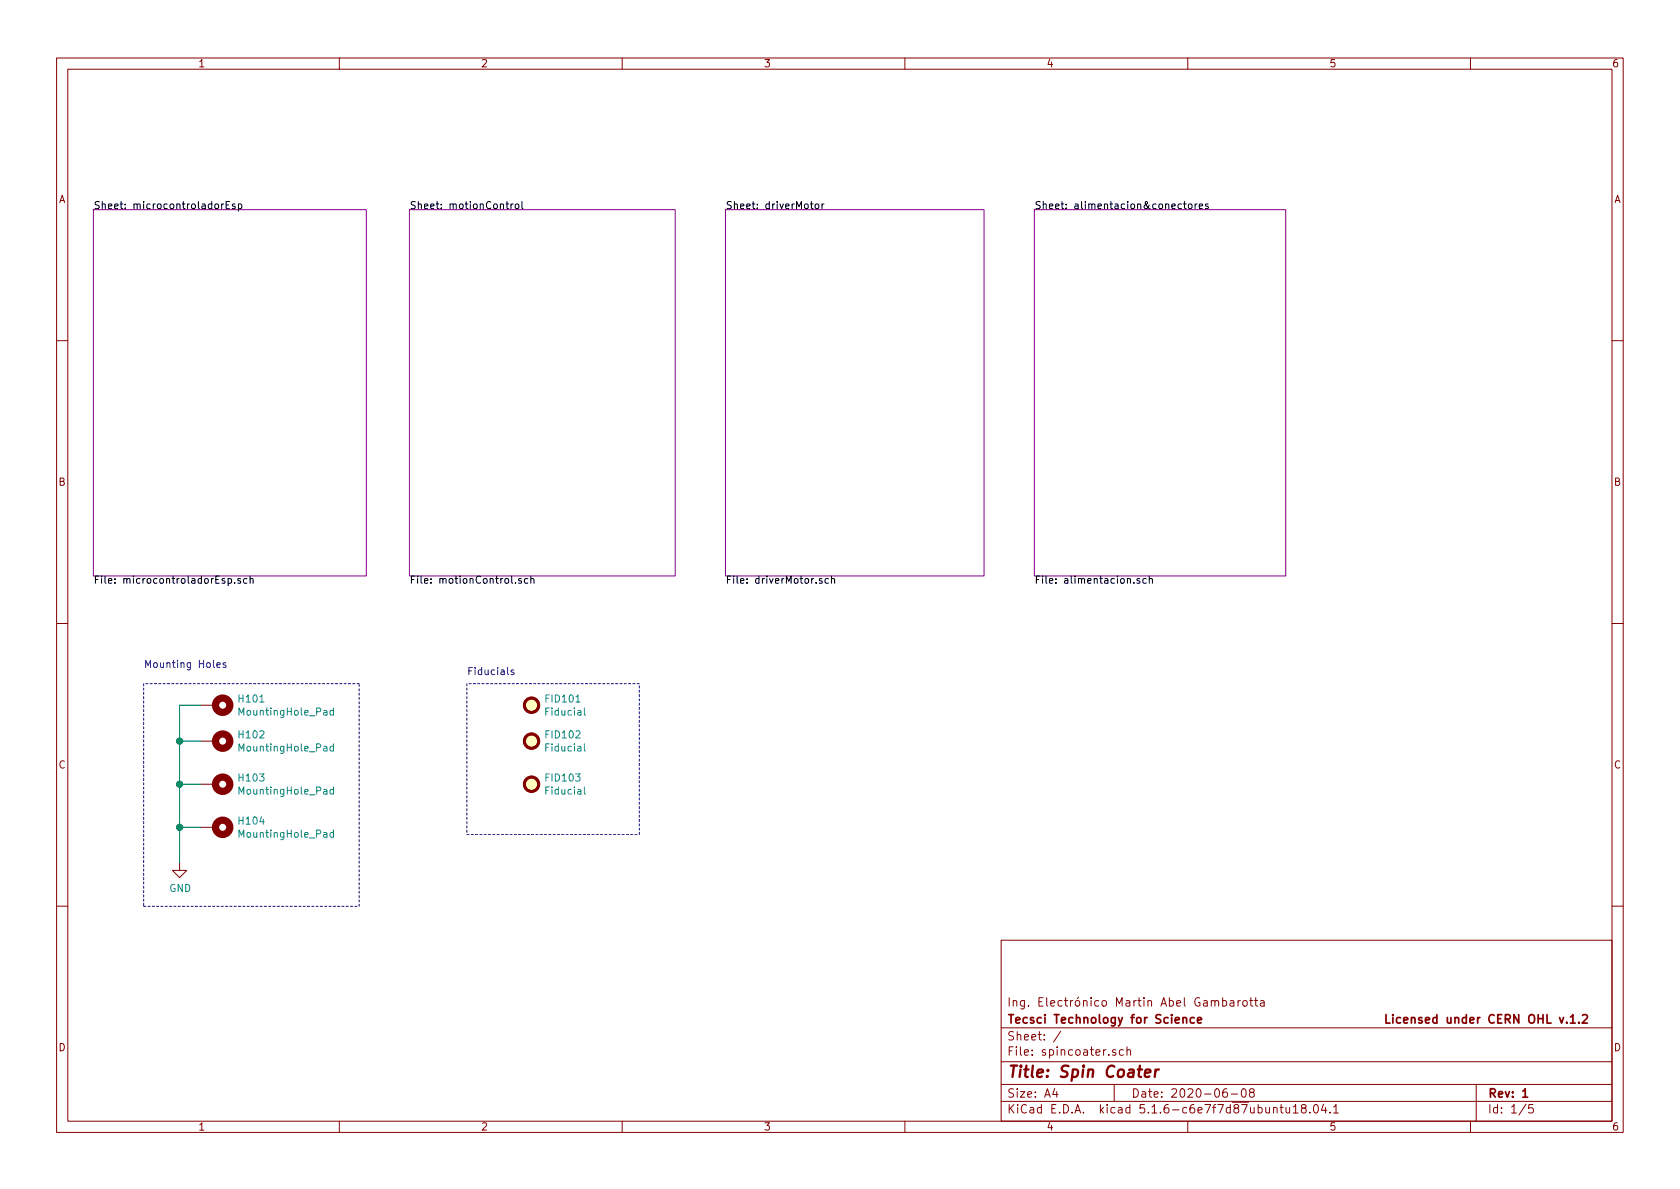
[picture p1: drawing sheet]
EESchema Schematic File Version 4
EELAYER 30 0
EELAYER END
$Descr A4 11693 8268
encoding utf-8
Sheet 1 5
Title "Spin Coater"
Date "2020-06-08"
Rev "1"
Comp "Tecsci Technology for Science                            Licensed under CERN OHL v.1.2"
Comment1 "Ing. Electrónico Martin Abel Gambarotta"
Comment2 ""
Comment3 ""
Comment4 ""
$EndDescr
$Sheet
S 650  1450 1900 2550
U 5ED67A4C
F0 "microcontroladorEsp" 50
F1 "microcontroladorEsp.sch" 50
$EndSheet
$Sheet
S 2850 1450 1850 2550
U 5ED67AD8
F0 "motionControl" 50
F1 "motionControl.sch" 50
$EndSheet
$Sheet
S 5050 1450 1800 2550
U 5ED67B39
F0 "driverMotor" 50
F1 "driverMotor.sch" 50
$EndSheet
$Sheet
S 7200 1450 1750 2550
U 5ED67B8C
F0 "alimentacion&conectores" 50
F1 "alimentacion.sch" 50
$EndSheet
$Comp
L Mechanical:MountingHole_Pad H101
U 1 1
P 1500 4900
F 0 "H101" V 1454 5050 50  0000 L CNN
F 1 "MountingHole_Pad" V 1545 5050 50  0000 L CNN
F 2 "MountingHole:MountingHole_3.2mm_M3_Pad_Via" H 1500 4900 50  0001 C CNN
F 3 "~" H 1500 4900 50  0001 C CNN
	1    1500 4900
	0    1    1    0   
$EndComp
$Comp
L Mechanical:MountingHole_Pad H102
U 1 1
P 1500 5150
F 0 "H102" V 1454 5300 50  0000 L CNN
F 1 "MountingHole_Pad" V 1545 5300 50  0000 L CNN
F 2 "MountingHole:MountingHole_3.2mm_M3_Pad_Via" H 1500 5150 50  0001 C CNN
F 3 "~" H 1500 5150 50  0001 C CNN
	1    1500 5150
	0    1    1    0   
$EndComp
$Comp
L Mechanical:MountingHole_Pad H103
U 1 1
P 1500 5450
F 0 "H103" V 1454 5600 50  0000 L CNN
F 1 "MountingHole_Pad" V 1545 5600 50  0000 L CNN
F 2 "MountingHole:MountingHole_3.2mm_M3_Pad_Via" H 1500 5450 50  0001 C CNN
F 3 "~" H 1500 5450 50  0001 C CNN
	1    1500 5450
	0    1    1    0   
$EndComp
$Comp
L Mechanical:MountingHole_Pad H104
U 1 1
P 1500 5750
F 0 "H104" V 1454 5900 50  0000 L CNN
F 1 "MountingHole_Pad" V 1545 5900 50  0000 L CNN
F 2 "MountingHole:MountingHole_3.2mm_M3_Pad_Via" H 1500 5750 50  0001 C CNN
F 3 "~" H 1500 5750 50  0001 C CNN
	1    1500 5750
	0    1    1    0   
$EndComp
$Comp
L power:GND #PWR0118
U 1 1
P 1250 6000
F 0 "#PWR0118" H 1250 5750 50  0001 C CNN
F 1 "GND" H 1255 5827 50  0000 C CNN
F 2 "" H 1250 6000 50  0001 C CNN
F 3 "" H 1250 6000 50  0001 C CNN
	1    1250 6000
	1    0    0    -1  
$EndComp
Wire Wire Line
	1400 4900 1250 4900
Wire Wire Line
	1250 4900 1250 5150
Wire Wire Line
	1400 5750 1250 5750
Connection ~ 1250 5750
Wire Wire Line
	1250 5750 1250 6000
Wire Wire Line
	1400 5450 1250 5450
Connection ~ 1250 5450
Wire Wire Line
	1250 5450 1250 5750
Wire Wire Line
	1400 5150 1250 5150
Connection ~ 1250 5150
Wire Wire Line
	1250 5150 1250 5450
Wire Notes Line
	1000 4750 1000 6300
Wire Notes Line
	1000 6300 2500 6300
Wire Notes Line
	2500 6300 2500 4750
Wire Notes Line
	2500 4750 1000 4750
Text Notes 1000 4650 0    50   ~ 0
Mounting Holes
$Comp
L Mechanical:Fiducial FID101
U 1 1
P 3700 4900
F 0 "FID101" H 3785 4946 50  0000 L CNN
F 1 "Fiducial" H 3785 4855 50  0000 L CNN
F 2 "Fiducial:Fiducial_0.5mm_Mask1mm" H 3700 4900 50  0001 C CNN
F 3 "~" H 3700 4900 50  0001 C CNN
	1    3700 4900
	1    0    0    -1  
$EndComp
$Comp
L Mechanical:Fiducial FID102
U 1 1
P 3700 5150
F 0 "FID102" H 3785 5196 50  0000 L CNN
F 1 "Fiducial" H 3785 5105 50  0000 L CNN
F 2 "Fiducial:Fiducial_0.5mm_Mask1mm" H 3700 5150 50  0001 C CNN
F 3 "~" H 3700 5150 50  0001 C CNN
	1    3700 5150
	1    0    0    -1  
$EndComp
$Comp
L Mechanical:Fiducial FID103
U 1 1
P 3700 5450
F 0 "FID103" H 3785 5496 50  0000 L CNN
F 1 "Fiducial" H 3785 5405 50  0000 L CNN
F 2 "Fiducial:Fiducial_0.5mm_Mask1mm" H 3700 5450 50  0001 C CNN
F 3 "~" H 3700 5450 50  0001 C CNN
	1    3700 5450
	1    0    0    -1  
$EndComp
Wire Notes Line
	3250 4750 3250 5800
Wire Notes Line
	3250 5800 4450 5800
Wire Notes Line
	4450 5800 4450 4750
Wire Notes Line
	4450 4750 3250 4750
Text Notes 3250 4700 0    50   ~ 0
Fiducials
$EndSCHEMATC
